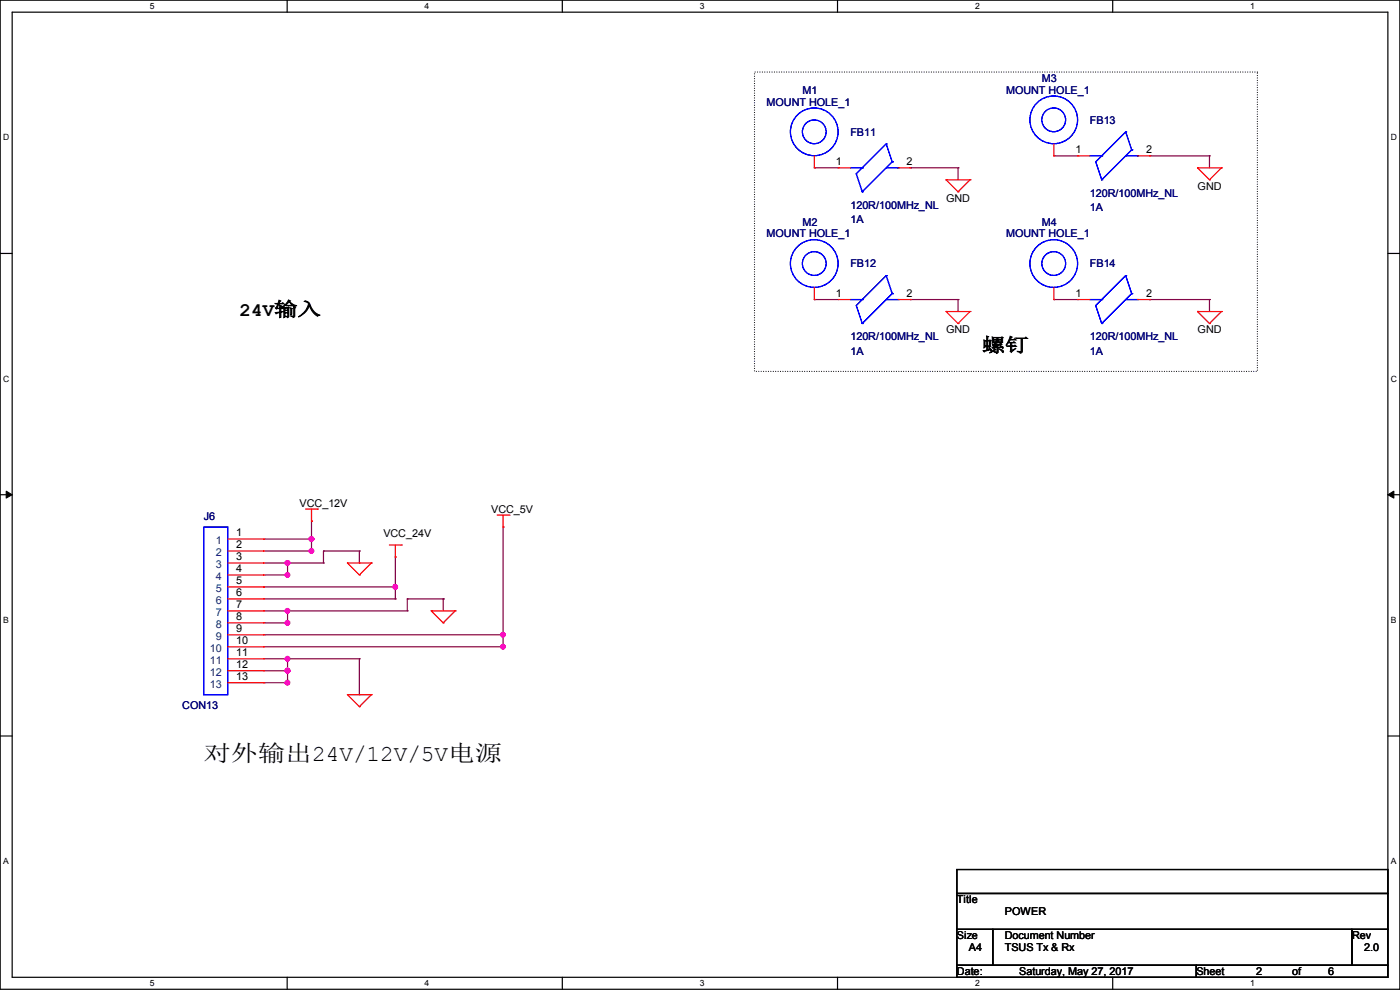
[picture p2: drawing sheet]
<svg xmlns="http://www.w3.org/2000/svg" width="297mm" height="210mm" viewBox="0 0 297 210" stroke-linecap="round" stroke-linejoin="round" font-family="sans-serif">
<path d="M0 0h297v209.8h-297zM2.6 2.6h291.8v204.7h-291.8z" fill="none" stroke="#000" stroke-width=".25"/>
<g fill="#fff">
<path d="M31.7 .3h1v2h-1z"/>
<path d="M31.7 207.6h1v1.9h-1z"/>
</g>
<path d="M60.9 0v2.6M60.9 207.3v2.5" fill="none" stroke="#000" stroke-width=".25"/>
<g fill="#fff">
<path d="M90.1 .3h1v2h-1z"/>
<path d="M90.1 207.6h1v1.9h-1z"/>
</g>
<path d="M119.3 0v2.6M119.3 207.3v2.5" fill="none" stroke="#000" stroke-width=".25"/>
<g fill="#fff">
<path d="M148.5 .3h.9v2h-.9z"/>
<path d="M148.5 207.6h.9v1.9h-.9z"/>
</g>
<path d="M177.7 0v2.6M177.7 207.3v2.5" fill="none" stroke="#000" stroke-width=".25"/>
<g fill="#fff">
<path d="M206.8 .3h1v2h-1z"/>
<path d="M206.8 207.6h1v1.9h-1z"/>
</g>
<path d="M236.1 0v2.6M236.1 207.3v2.5" fill="none" stroke="#000" stroke-width=".25"/>
<g fill="#fff">
<path d="M265.2 .3h1v2h-1z"/>
<path d="M265.2 207.6h1v1.9h-1z"/>
<path d="M.7 28.2h1.2v1.9h-1.2z"/>
<path d="M295.1 28.2h1.2v1.9h-1.2z"/>
<path d="M.7 79.3h1.2v2h-1.2z"/>
<path d="M295.1 79.3h1.2v2h-1.2z"/>
</g>
<path d="M0 53.8h2.6M294.4 53.8h2.6" fill="none" stroke="#000" stroke-width=".25"/>
<g fill="#fff">
<path d="M.7 130.5h1.2v2h-1.2z"/>
<path d="M295.1 130.5h1.1v2h-1.1z"/>
</g>
<path d="M0 104.9h2.6M294.4 104.9h2.6" fill="none" stroke="#000" stroke-width=".25"/>
<path d="M1.3 104.2l1.3 .7-1.3 .8zM294.4 104.9l1.3-.7v1.5z" fill="#000" stroke="#000" stroke-width=".21"/>
<g fill="#fff">
<path d="M.7 181.7h1.2v2h-1.2z"/>
<path d="M295.1 181.7h1.1v2h-1.1z"/>
</g>
<path d="M0 156.1h2.6M294.4 156.1h2.6M203 184.4h91.4v5.1h-91.4zM203 189.5h91.4v7.6h-91.4zM203 197.1h7.6v7.7h-7.6zM210.6 197.1h76.2v7.7h-76.2zM286.8 197.1h7.6v7.7h-7.6zM203 204.8h50.8v2.5h-50.8zM253.8 204.8h40.6v2.5h-40.6z" fill="none" stroke="#000" stroke-width=".25"/>
<path d="M160.1 15.3h106.6v63.5h-106.6z" fill="none" stroke="#000" stroke-width=".25" stroke-dasharray="0 .5"/>
<g fill="none" stroke="#800040" stroke-width=".25">
<path d="M172.8 35.6h.1M172.8 35.6h5M193.1 35.6h.1M193.1 35.6h10.1M203.2 35.6h.1M203.2 35.6v2.5M223.6 33.1h.1M223.6 33.1h5M243.9 33.1h.1M243.9 33.1h12.7M256.6 33.1h.1M256.6 33.1v2.5"/>
<path d="M172.8 63.5h.1M172.8 63.5h5M193.1 63.5h.1M193.1 63.5h10.1M203.2 63.5h.1M203.2 63.5v2.6M223.6 63.5h.1M223.6 63.5h5M243.9 63.5h.1M243.9 63.5h12.7M256.6 63.5h.1M256.6 63.5v2.6"/>
<path d="M55.9 114.3h10.2M55.9 116.9h10.2M55.9 119.4h12.7M61 119.4h.1M61 119.4v2.6M66.1 114.3h.1M66.1 116.9h.1M66.1 110.5h.1M66.1 110.5v6.4M68.6 119.4h.1M68.6 116.9h.1M68.6 116.9h7.6"/>
<path d="M68.6 116.9v2.5M76.2 116.9h.1M76.2 119.4h.1M76.2 116.9v2.5M83.9 118.2h.1M83.9 118.2v8.8M106.7 111.8h.1M106.7 111.8v25.4M55.9 124.5h.1M55.9 122h5.1M55.9 124.5h28M55.9 127h28"/>
<path d="M55.9 129.6h30.5M55.9 134.7h50.8M55.9 137.2h50.8M55.9 132.1h5.1M55.9 139.7h20.3M61 122h.1M61 129.6h.1M61 132.1h.1M61 139.7h.1M61 129.6v2.5M61 139.7v5.1M76.2 139.7h.1"/>
<path d="M76.2 139.7v7.7M83.9 127h.1M83.9 124.5h.1M86.4 127h.1M86.4 129.6h.1M86.4 127h7.6M86.4 127v2.6M94 127h.1M94 127v2.6M106.7 134.7h.1M106.7 137.2h.1M55.9 142.3h5.1"/>
<path d="M55.9 144.8h5.1M61 142.3h.1M61 144.8h.1M76.2 147.4h.1"/>
</g>
<g fill="#f0f" stroke="#f0f" stroke-width=".25">
<circle cx="66.1" cy="114.3" r=".49"/>
<circle cx="66.1" cy="116.9" r=".49"/>
<circle cx="61" cy="119.4" r=".49"/>
<circle cx="61" cy="121.9" r=".49"/>
<circle cx="83.8" cy="124.5" r=".49"/>
<circle cx="61" cy="129.6" r=".49"/>
<circle cx="106.7" cy="134.6" r=".49"/>
<circle cx="106.7" cy="137.2" r=".49"/>
<circle cx="61" cy="132.1" r=".49"/>
<circle cx="61" cy="139.7" r=".49"/>
<circle cx="61" cy="142.3" r=".49"/>
<circle cx="61" cy="144.8" r=".49"/>
</g>
<g fill="none" stroke="#f00" stroke-width=".25">
<path d="M172.8 35.6h.1M172.8 33.1v2.5M177.8 35.6h.1M177.8 35.6h2.6M190.5 35.6h2.6M193.1 35.6h.1M200.7 38.1h.1M200.7 38.1h5.1M200.7 38.1l2.5 2.6M205.8 38.1h.1M205.8 38.1l-2.6 2.6M223.6 33.1h.1"/>
<path d="M223.6 30.5v2.6M228.6 33.1h.1M228.6 33.1h2.6M241.3 33.1h2.6M243.9 33.1h.1M254 35.6h.1M254 35.6h5.1M254 35.6l2.6 2.5M256.6 38.1h.1M259.1 35.6h.1M259.1 35.6l-2.5 2.5M203.2 40.7h.1"/>
<path d="M172.8 63.5h.1M172.8 61v2.5M177.8 63.5h.1M177.8 63.5h2.6M190.5 63.5h2.6M193.1 63.5h.1M200.7 66.1h.1M200.7 66.1h5.1M200.7 66.1l2.5 2.5M203.2 68.6h.1M205.8 66.1h.1M205.8 66.1l-2.6 2.5"/>
<path d="M223.6 63.5h.1M223.6 61v2.5M228.6 63.5h.1M228.6 63.5h2.6M241.3 63.5h2.6M243.9 63.5h.1M254 66.1h.1M254 66.1h5.1M254 66.1l2.6 2.5M256.6 68.6h.1M259.1 66.1h.1M259.1 66.1l-2.5 2.5"/>
<path d="M48.3 119.4h7.6M48.3 114.3h7.6M48.3 116.9h7.6M55.9 114.3h.1M55.9 116.9h.1M55.9 119.4h.1M64.8 108h2.6M66.1 110.5h.1M66.1 108v2.5M67.4 108h.1M73.7 119.4h.1M73.7 119.4h5.1"/>
<path d="M73.7 119.4l2.5 2.6M78.8 119.4h.1M78.8 119.4l-2.6 2.6M82.6 115.6h2.5M83.9 118.2h.1M83.9 115.6v2.6M85.1 115.6h.1M105.5 109.3h2.5M106.7 111.8h.1M106.7 109.3v2.5M108 109.3h.1M48.3 129.6h7.6"/>
<path d="M48.3 122h7.6M48.3 124.5h7.6M48.3 127h7.6M48.3 132.1h7.6M48.3 134.7h7.6M48.3 137.2h7.6M48.3 139.7h7.6M55.9 122h.1M55.9 124.5h.1M55.9 127h.1M55.9 129.6h.1M55.9 132.1h.1"/>
<path d="M55.9 134.7h.1M55.9 137.2h.1M55.9 139.7h.1M76.2 122h.1M91.5 129.6h.1M91.5 129.6h5.1M91.5 129.6l2.5 2.5M94 132.1h.1M96.6 129.6h.1M96.6 129.6l-2.6 2.5M48.3 142.3h7.6M48.3 144.8h7.6"/>
<path d="M55.9 142.3h.1M55.9 144.8h.1M73.7 147.4h.1M73.7 147.4h5.1M73.7 147.4l2.5 2.5M76.2 149.9h.1M78.8 147.4h.1M78.8 147.4l-2.6 2.5"/>
</g>
<g fill="none" stroke="#00f" stroke-width=".25">
<path d="M180.4 35.6h2.5M182.9 35.6h.1M188 30.5h.1M188 30.5l-6.3 6.4 1.2 3.8M188 30.5l1.3 3.8M188 35.6h2.5M189.3 34.3h.1M189.3 34.3l-6.4 6.4M190.5 35.6h.1M231.2 33.1h2.5M233.7 38.1h.1M233.7 33.1h.1"/>
<path d="M238.8 28h.1M238.8 28l-6.3 6.3 1.2 3.8M238.8 28l1.3 3.8M238.8 33.1h2.5M240.1 31.8h.1M240.1 31.8l-6.4 6.3M241.3 33.1h.1M182.9 40.7h.1M188 58.5h.1M188 58.5l-6.3 6.3 1.2 3.8M188 58.5l1.3 3.8M238.8 58.5h.1"/>
<path d="M238.8 58.5l-6.3 6.3 1.2 3.8M238.8 58.5l1.3 3.8M180.4 63.5h2.5M182.9 68.6h.1M182.9 63.5h.1M188 63.5h2.5M189.3 62.3h.1M189.3 62.3l-6.4 6.3M190.5 63.5h.1M231.2 63.5h2.5M233.7 68.6h.1M233.7 63.5h.1"/>
<path d="M238.8 63.5h2.5M240.1 62.3h.1M240.1 62.3l-6.4 6.3M241.3 63.5h.1M43.2 111.8h5.1v35.6h-5.1z"/>
<circle cx="172.7" cy="28" r="5.1"/>
<circle cx="172.7" cy="28" r="2.52"/>
<circle cx="223.5" cy="25.4" r="5.1"/>
<circle cx="223.5" cy="25.4" r="2.52"/>
<circle cx="172.7" cy="55.9" r="5.1"/>
<circle cx="172.7" cy="55.9" r="2.52"/>
<circle cx="223.5" cy="55.9" r="5.1"/>
<circle cx="223.5" cy="55.9" r="2.52"/>
</g>
<text font-size="4.8" x="43.2" y="161.4">对外输出24V/12V/5V电源</text>
<g font-size="4.1">
<text x="50.8" y="67">24V输入</text>
<text x="208.3" y="74.6">螺钉</text>
</g>
<g font-size="2.3" fill="#000080">
<text x="221" y="17.4">M3</text>
<text x="162.6" y="22.4">MOUNT HOLE_1</text>
<text x="170.2" y="19.9">M1</text>
<text x="213.4" y="19.9">MOUNT HOLE_1</text>
<text x="180.4" y="28.8">FB11</text>
<text x="231.2" y="26.2">FB13</text>
<text x="231.2" y="41.7">120R/100MHz_NL</text>
<text x="170.2" y="47.8">M2</text>
<text x="180.4" y="44.3">120R/100MHz_NL</text>
<text x="180.4" y="47.3">1A</text>
<text x="221" y="47.8">M4</text>
<text x="231.2" y="44.8">1A</text>
<text x="162.6" y="50.4">MOUNT HOLE_1</text>
<text x="213.4" y="50.4">MOUNT HOLE_1</text>
<text x="180.4" y="56.7">FB12</text>
<text x="231.2" y="56.7">FB14</text>
<text x="180.4" y="72.2">120R/100MHz_NL</text>
<text x="180.4" y="75.3">1A</text>
<text x="231.2" y="72.2">120R/100MHz_NL</text>
<text x="231.2" y="75.3">1A</text>
<text x="43.2" y="110.3">J6</text>
<text x="38.7" y="150.5">CON13</text>
</g>
<g font-size="2.3">
<text x="177.3" y="35.1">1</text>
<text x="192.3" y="35.1">2</text>
<text x="228.1" y="32.5">1</text>
<text x="243.1" y="32.5">2</text>
<text x="254.1" y="40.2">GND</text>
<text x="200.7" y="42.8">GND</text>
<text x="177.3" y="63">1</text>
<text x="192.3" y="63">2</text>
<text x="228.1" y="63">1</text>
<text x="243.1" y="63">2</text>
<text x="200.7" y="70.7">GND</text>
<text x="254.1" y="70.7">GND</text>
<text x="63.5" y="107.5">VCC_12V</text>
<text x="50.1" y="113.8">1</text>
<text x="81.3" y="113.9">VCC_24V</text>
<text x="104.2" y="108.8">VCC_5V</text>
<text x="50.1" y="116.3">2</text>
<text x="50.1" y="118.9">3</text>
<text x="50.1" y="121.4">4</text>
<text x="50.1" y="124">5</text>
<text x="50.1" y="126.5">6</text>
<text x="50.1" y="129">7</text>
<text x="50.1" y="131.6">8</text>
<text x="50.1" y="134.1">9</text>
<text x="50.1" y="136.7">10</text>
<text x="50.1" y="139.2">11</text>
<text x="50.1" y="141.7">12</text>
<text x="50.1" y="144.3">13</text>
<text x="203" y="191.6">Title</text>
<text x="213.2" y="194.1">POWER</text>
<text x="203" y="199.2">Size</text>
<text x="205.5" y="201.8">A4</text>
<text x="213.2" y="199.2">Document Number</text>
<text x="213.2" y="201.8">TSUS Tx &amp; Rx</text>
<text x="286.8" y="199.2">Rev</text>
<text x="289.4" y="201.8">2.0</text>
<text x="203" y="206.8">Date:</text>
<text x="216.2" y="206.8">Saturday, May 27, 2017</text>
<text x="253.8" y="206.8">Sheet</text>
<text x="266.5" y="206.8">2</text>
<text x="274.1" y="206.8">of</text>
<text x="281.7" y="206.8">6</text>
</g>
<g font-size="2.3" fill="#004080">
<text x="45.8" y="115.4">1</text>
<text x="45.8" y="117.9">2</text>
<text x="45.8" y="120.5">3</text>
<text x="45.8" y="123">4</text>
<text x="45.8" y="125.6">5</text>
<text x="45.8" y="128.1">6</text>
<text x="45.8" y="130.6">7</text>
<text x="45.8" y="133.2">8</text>
<text x="45.8" y="135.7">9</text>
<text x="44.5" y="138.3">10</text>
<text x="44.5" y="140.8">11</text>
<text x="44.5" y="143.3">12</text>
<text x="44.5" y="145.9">13</text>
</g>
<g font-size="1.8">
<text x="31.8" y="1.9">5</text>
<text x="90.1" y="1.9">4</text>
<text x="148.5" y="1.9">3</text>
<text x="206.8" y="1.9">2</text>
<text x="265.2" y="1.9">1</text>
<text x=".7" y="29.8">D</text>
<text x="295.1" y="29.8">D</text>
<text x=".7" y="80.9">C</text>
<text x="295.1" y="80.9">C</text>
<text x=".7" y="132.1">B</text>
<text x="295.1" y="132.1">B</text>
<text x=".7" y="183.3">A</text>
<text x="295.1" y="183.3">A</text>
<text x="31.8" y="209.2">5</text>
<text x="90.1" y="209.2">4</text>
<text x="148.5" y="209.2">3</text>
<text x="206.8" y="209.2">2</text>
<text x="265.2" y="209.2">1</text>
</g>
</svg>
